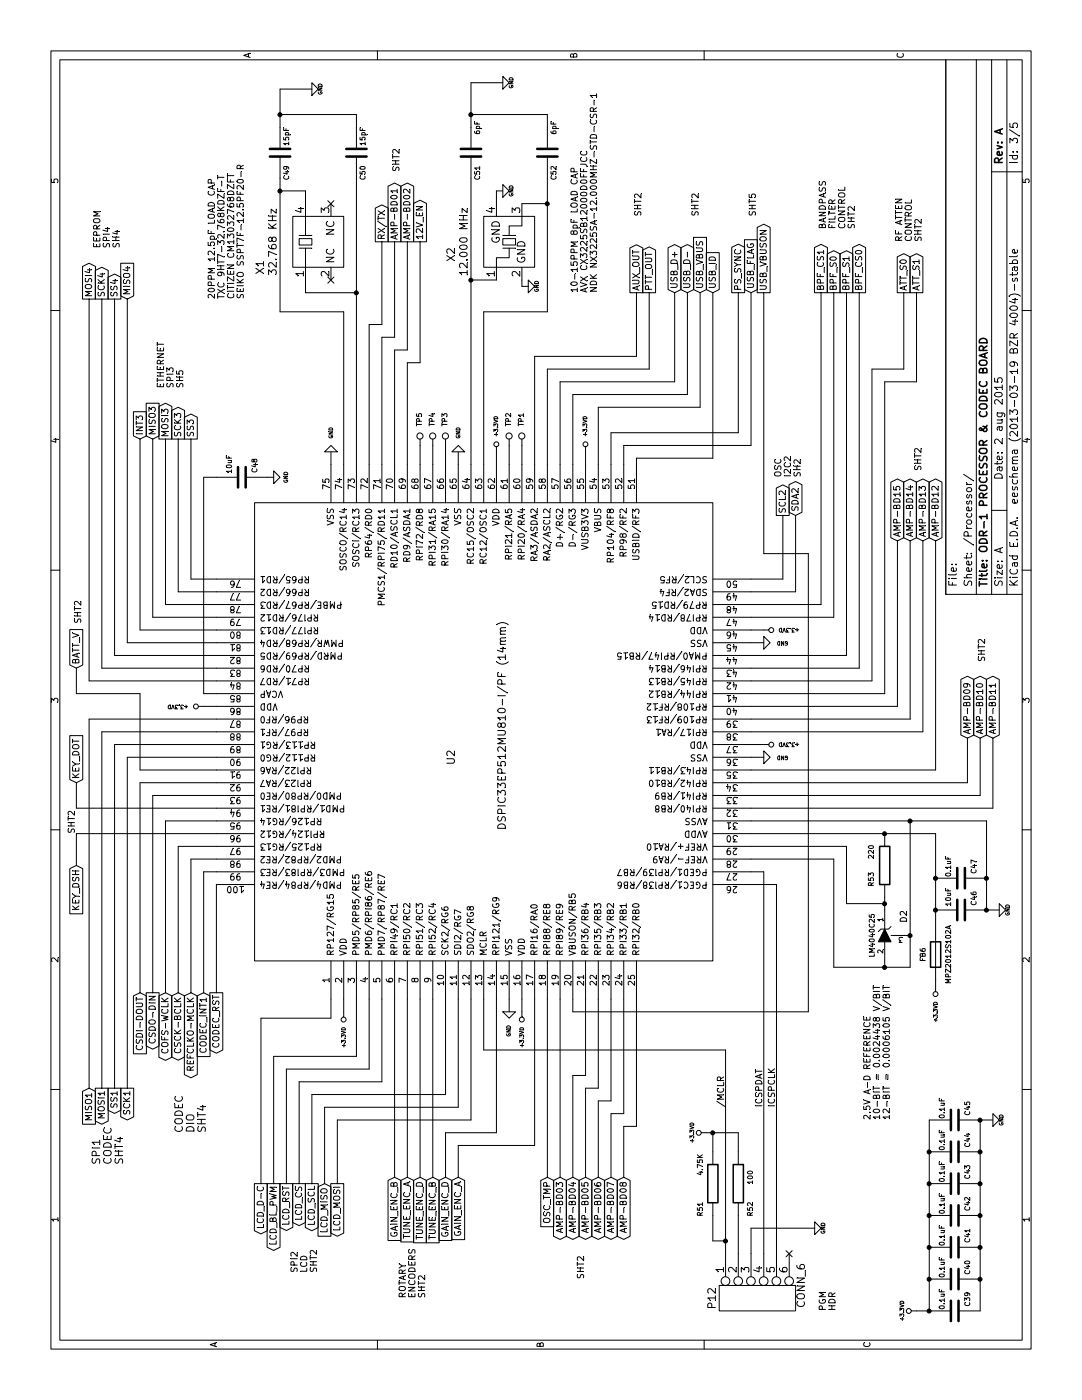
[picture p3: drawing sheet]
EESchema Schematic File Version 2  date 8/2/2015 7:12:12 AM
LIBS:power
LIBS:device
LIBS:transistors
LIBS:conn
LIBS:linear
LIBS:regul
LIBS:74xx
LIBS:cmos4000
LIBS:adc-dac
LIBS:memory
LIBS:xilinx
LIBS:microcontrollers
LIBS:dsp
LIBS:microchip
LIBS:analog_switches
LIBS:motorola
LIBS:texas
LIBS:intel
LIBS:audio
LIBS:interface
LIBS:digital-audio
LIBS:philips
LIBS:display
LIBS:cypress
LIBS:siliconi
LIBS:opto
LIBS:atmel
LIBS:contrib
LIBS:valves
LIBS:Processor Board-cache
EELAYER 27 0
EELAYER END
$Descr A 11000 8500
encoding utf-8
Sheet 3 5
Title "ODR-1 PROCESSOR & CODEC BOARD"
Date "2 aug 2015"
Rev "A"
Comp ""
Comment1 ""
Comment2 ""
Comment3 ""
Comment4 ""
$EndDescr
$Comp
L C C51
U 1 1
P 9800 3700
F 0 "C51" V 9750 3800 40  0000 L CNN
F 1 "6pF" V 9750 3450 40  0000 L CNN
F 2 "~" H 9838 3550 30  0000 C CNN
F 3 "~" H 9800 3700 60  0000 C CNN
	1    9800 3700
	0    -1   -1   0   
$EndComp
$Comp
L C C52
U 1 1
P 9800 4300
F 0 "C52" V 9750 4400 40  0000 L CNN
F 1 "6pF" V 9750 4050 40  0000 L CNN
F 2 "~" H 9838 4150 30  0000 C CNN
F 3 "~" H 9800 4300 60  0000 C CNN
	1    9800 4300
	0    -1   -1   0   
$EndComp
$Comp
L GND #PWR023
U 1 1
P 10350 3950
F 0 "#PWR023" H 10350 3950 30  0001 C CNN
F 1 "GND" H 10350 3880 30  0000 C CNN
F 2 "" H 10350 3950 60  0000 C CNN
F 3 "" H 10350 3950 60  0000 C CNN
	1    10350 3950
	1    0    0    -1  
$EndComp
$Comp
L +3.3VD #PWR024
U 1 1
P 700 7200
F 0 "#PWR024" H 700 7160 30  0001 C CNN
F 1 "+3.3VD" H 700 7310 30  0000 C CNN
F 2 "" H 700 7200 60  0000 C CNN
F 3 "" H 700 7200 60  0000 C CNN
	1    700  7200
	1    0    0    -1  
$EndComp
$Comp
L C C46
U 1 1
P 3850 7550
F 0 "C46" H 3700 7650 40  0000 L CNN
F 1 "10uF" H 3675 7450 40  0000 L CNN
F 2 "~" H 3888 7400 30  0000 C CNN
F 3 "~" H 3850 7550 60  0000 C CNN
	1    3850 7550
	-1   0    0    1   
$EndComp
$Comp
L C C47
U 1 1
P 4100 7550
F 0 "C47" H 3950 7650 40  0000 L CNN
F 1 "0.1uF" H 3925 7450 40  0000 L CNN
F 2 "~" H 4138 7400 30  0000 C CNN
F 3 "~" H 4100 7550 60  0000 C CNN
	1    4100 7550
	-1   0    0    1   
$EndComp
$Comp
L GND #PWR025
U 1 1
P 3850 7850
F 0 "#PWR025" H 3850 7850 30  0001 C CNN
F 1 "GND" H 3850 7780 30  0000 C CNN
F 2 "" H 3850 7850 60  0000 C CNN
F 3 "" H 3850 7850 60  0000 C CNN
	1    3850 7850
	1    0    0    -1  
$EndComp
$Comp
L C C45
U 1 1
P 2200 7500
F 0 "C45" H 2050 7600 40  0000 L CNN
F 1 "0.1uF" H 2025 7400 40  0000 L CNN
F 2 "~" H 2238 7350 30  0000 C CNN
F 3 "~" H 2200 7500 60  0000 C CNN
	1    2200 7500
	-1   0    0    1   
$EndComp
$Comp
L C C43
U 1 1
P 1700 7500
F 0 "C43" H 1550 7600 40  0000 L CNN
F 1 "0.1uF" H 1525 7400 40  0000 L CNN
F 2 "~" H 1738 7350 30  0000 C CNN
F 3 "~" H 1700 7500 60  0000 C CNN
	1    1700 7500
	-1   0    0    1   
$EndComp
$Comp
L C C42
U 1 1
P 1450 7500
F 0 "C42" H 1300 7600 40  0000 L CNN
F 1 "0.1uF" H 1275 7400 40  0000 L CNN
F 2 "~" H 1488 7350 30  0000 C CNN
F 3 "~" H 1450 7500 60  0000 C CNN
	1    1450 7500
	-1   0    0    1   
$EndComp
$Comp
L C C41
U 1 1
P 1200 7500
F 0 "C41" H 1050 7600 40  0000 L CNN
F 1 "0.1uF" H 1025 7400 40  0000 L CNN
F 2 "~" H 1238 7350 30  0000 C CNN
F 3 "~" H 1200 7500 60  0000 C CNN
	1    1200 7500
	-1   0    0    1   
$EndComp
$Comp
L C C40
U 1 1
P 950 7500
F 0 "C40" H 800 7600 40  0000 L CNN
F 1 "0.1uF" H 775 7400 40  0000 L CNN
F 2 "~" H 988 7350 30  0000 C CNN
F 3 "~" H 950 7500 60  0000 C CNN
	1    950  7500
	-1   0    0    1   
$EndComp
$Comp
L GND #PWR026
U 1 1
P 2200 7800
F 0 "#PWR026" H 2200 7800 30  0001 C CNN
F 1 "GND" H 2200 7730 30  0000 C CNN
F 2 "" H 2200 7800 60  0000 C CNN
F 3 "" H 2200 7800 60  0000 C CNN
	1    2200 7800
	1    0    0    -1  
$EndComp
$Comp
L C C48
U 1 1
P 7250 1900
F 0 "C48" H 7100 2000 40  0000 L CNN
F 1 "10uF" H 7075 1800 40  0000 L CNN
F 2 "~" H 7288 1750 30  0000 C CNN
F 3 "~" H 7250 1900 60  0000 C CNN
	1    7250 1900
	-1   0    0    1   
$EndComp
$Comp
L C C44
U 1 1
P 1950 7500
F 0 "C44" H 1800 7600 40  0000 L CNN
F 1 "0.1uF" H 1775 7400 40  0000 L CNN
F 2 "~" H 1988 7350 30  0000 C CNN
F 3 "~" H 1950 7500 60  0000 C CNN
	1    1950 7500
	-1   0    0    1   
$EndComp
Text Notes 9300 5500 0    50   ~ 0
SHT2
Text GLabel 8700 5300 2    50   BiDi ~ 0
USB_D+
Text GLabel 8700 5400 2    50   BiDi ~ 0
USB_D-
Text GLabel 8700 5500 2    50   Input ~ 0
USB_VBUS
Text GLabel 8700 5600 2    50   Input ~ 0
USB_ID
Text GLabel 8700 6000 2    50   Output ~ 0
USB_VBUSON
Text Notes 2100 1450 0    60   ~ 0
CODEC\nDIO\nSHT4
Text GLabel 3200 1300 0    50   BiDi ~ 0
COFS-WCLK
Text GLabel 3200 1200 0    50   Output ~ 0
CSDO-DIN
Text GLabel 3200 1100 0    50   Input ~ 0
CSDI-DOUT
Text GLabel 3200 1400 0    50   BiDi ~ 0
CSCK-BCLK
Text Notes 9050 800  0    50   ~ 0
EEPROM\nSPI4\nSH4
Text GLabel 2450 1000 0    50   Output ~ 0
SCK1
Text GLabel 2450 700  0    50   Input ~ 0
MISO1
Text GLabel 2450 800  0    50   Output ~ 0
MOSI1
Text Notes 7250 6150 0    50   ~ 0
OSC\nI2C2\nSH2
Text GLabel 6950 6250 2    50   BiDi ~ 0
SDA2
Text GLabel 6950 6150 2    50   Output ~ 0
SCL2
$Comp
L C C50
U 1 1
P 9800 2800
F 0 "C50" V 9750 2900 40  0000 L CNN
F 1 "15pF" V 9750 2600 40  0000 L CNN
F 2 "~" H 9838 2650 30  0000 C CNN
F 3 "~" H 9800 2800 60  0000 C CNN
	1    9800 2800
	0    -1   -1   0   
$EndComp
$Comp
L C C49
U 1 1
P 9800 2200
F 0 "C49" V 9750 2300 40  0000 L CNN
F 1 "15pF" V 9750 2000 40  0000 L CNN
F 2 "~" H 9838 2050 30  0000 C CNN
F 3 "~" H 9800 2200 60  0000 C CNN
	1    9800 2200
	0    -1   -1   0   
$EndComp
$Comp
L GND #PWR027
U 1 1
P 10300 2450
F 0 "#PWR027" H 10300 2450 30  0001 C CNN
F 1 "GND" H 10300 2380 30  0000 C CNN
F 2 "" H 10300 2450 60  0000 C CNN
F 3 "" H 10300 2450 60  0000 C CNN
	1    10300 2450
	1    0    0    -1  
$EndComp
Text GLabel 8650 800  2    50   Output ~ 0
SCK4
Text GLabel 8650 1000 2    50   Input ~ 0
MISO4
Text GLabel 8650 700  2    50   Output ~ 0
MOSI4
Text GLabel 8650 900  2    50   Output ~ 0
SS4
Text Notes 1850 800  0    60   ~ 0
SPI1\nCODEC\nSHT4
Text GLabel 2450 900  0    50   Output ~ 0
SS1
Text GLabel 7550 1400 2    50   Output ~ 0
SCK3
Text GLabel 7550 1200 2    50   Input ~ 0
MISO3
Text GLabel 7550 1300 2    50   Output ~ 0
MOSI3
Text GLabel 7550 1500 2    50   Output ~ 0
SS3
Text Notes 7950 1300 0    50   ~ 0
ETHERNET\nSPI3\nSH5
Text Notes 700  6500 0    50   ~ 0
PGM\nHDR
$Comp
L GND #PWR028
U 1 1
P 1350 6400
F 0 "#PWR028" H 1350 6400 30  0001 C CNN
F 1 "GND" H 1350 6330 30  0000 C CNN
F 2 "" H 1350 6400 60  0000 C CNN
F 3 "" H 1350 6400 60  0000 C CNN
	1    1350 6400
	1    0    0    -1  
$EndComp
$Comp
L R R52
U 1 1
P 1700 5800
F 0 "R52" V 1800 5600 40  0000 C CNN
F 1 "100" V 1800 5850 40  0000 C CNN
F 2 "~" V 1630 5800 30  0000 C CNN
F 3 "~" H 1700 5800 30  0000 C CNN
	1    1700 5800
	0    1    1    0   
$EndComp
$Comp
L +3.3VD #PWR029
U 1 1
P 2100 5550
F 0 "#PWR029" H 2100 5510 30  0001 C CNN
F 1 "+3.3VD" H 2100 5660 30  0000 C CNN
F 2 "" H 2100 5550 60  0000 C CNN
F 3 "" H 2100 5550 60  0000 C CNN
	1    2100 5550
	1    0    0    -1  
$EndComp
$Comp
L R R51
U 1 1
P 1700 5600
F 0 "R51" V 1800 5800 40  0000 C CNN
F 1 "4.75K" V 1800 5450 40  0000 C CNN
F 2 "~" V 1630 5600 30  0000 C CNN
F 3 "~" H 1700 5600 30  0000 C CNN
	1    1700 5600
	0    -1   -1   0   
$EndComp
$Comp
L BEAD FB6
U 1 1
P 3500 7350
F 0 "FB6" V 3600 7350 40  0000 C CNN
F 1 "MPZ2012S102A" V 3400 7350 40  0000 C CNN
F 2 "~" V 3430 7400 30  0000 C CNN
F 3 "~" H 3500 7400 30  0000 C CNN
	1    3500 7350
	0    -1   -1   0   
$EndComp
Text GLabel 7550 1100 2    50   Input ~ 0
INT3
Text GLabel 3200 1500 0    50   BiDi ~ 0
REFCLKO-MCLK
Text GLabel 3200 1700 0    50   Output ~ 0
CODEC_RST
$Comp
L CONN_6 P12
U 1 1
P 800 5950
F 0 "P12" H 800 6300 60  0000 C CNN
F 1 "CONN_6" H 700 5600 60  0000 C CNN
F 2 "~" H 800 5950 60  0000 C CNN
F 3 "~" H 800 5950 60  0000 C CNN
	1    800  5950
	-1   0    0    -1  
$EndComp
$Comp
L DSPIC33EP512MU810-1 U2
U 1 1
P 5250 3800
F 0 "U2" H 5050 4050 60  0000 C CNN
F 1 "DSPIC33EP512MU810-I/PF (14mm)" H 5300 3650 60  0000 C CNN
F 2 "~" H 6200 4800 60  0000 C CNN
F 3 "~" H 6200 4800 60  0000 C CNN
	1    5250 3800
	1    0    0    -1  
$EndComp
NoConn ~ 1150 6200
Text Label 2300 5700 0    50   ~ 0
/MCLR
Text Label 2300 6000 0    50   ~ 0
ICSPDAT
Text Label 2300 6100 0    50   ~ 0
ICSPCLK
$Comp
L +3.3VD #PWR030
U 1 1
P 3050 4100
F 0 "#PWR030" H 3050 4060 30  0001 C CNN
F 1 "+3.3VD" V 3050 4300 30  0000 C CNN
F 2 "" H 3050 4100 60  0000 C CNN
F 3 "" H 3050 4100 60  0000 C CNN
	1    3050 4100
	0    -1   -1   0   
$EndComp
$Comp
L GND #PWR031
U 1 1
P 3050 4000
F 0 "#PWR031" H 3050 4000 30  0001 C CNN
F 1 "GND" V 3050 3850 30  0000 C CNN
F 2 "" H 3050 4000 60  0000 C CNN
F 3 "" H 3050 4000 60  0000 C CNN
	1    3050 4000
	0    1    1    0   
$EndComp
$Comp
L +3.3VD #PWR032
U 1 1
P 3050 2700
F 0 "#PWR032" H 3050 2660 30  0001 C CNN
F 1 "+3.3VD" V 3050 2900 30  0000 C CNN
F 2 "" H 3050 2700 60  0000 C CNN
F 3 "" H 3050 2700 60  0000 C CNN
	1    3050 2700
	0    -1   -1   0   
$EndComp
$Comp
L C C39
U 1 1
P 700 7500
F 0 "C39" H 550 7600 40  0000 L CNN
F 1 "0.1uF" H 525 7400 40  0000 L CNN
F 2 "~" H 738 7350 30  0000 C CNN
F 3 "~" H 700 7500 60  0000 C CNN
	1    700  7500
	-1   0    0    1   
$EndComp
$Comp
L +3.3VD #PWR033
U 1 1
P 7450 3900
F 0 "#PWR033" H 7450 3860 30  0001 C CNN
F 1 "+3.3VD" V 7450 4100 30  0000 C CNN
F 2 "" H 7450 3900 60  0000 C CNN
F 3 "" H 7450 3900 60  0000 C CNN
	1    7450 3900
	0    1    1    0   
$EndComp
$Comp
L GND #PWR034
U 1 1
P 7450 3600
F 0 "#PWR034" H 7450 3600 30  0001 C CNN
F 1 "GND" V 7450 3450 30  0000 C CNN
F 2 "" H 7450 3600 60  0000 C CNN
F 3 "" H 7450 3600 60  0000 C CNN
	1    7450 3600
	0    -1   -1   0   
$EndComp
$Comp
L GND #PWR035
U 1 1
P 7450 2600
F 0 "#PWR035" H 7450 2600 30  0001 C CNN
F 1 "GND" V 7450 2450 30  0000 C CNN
F 2 "" H 7450 2600 60  0000 C CNN
F 3 "" H 7450 2600 60  0000 C CNN
	1    7450 2600
	0    -1   -1   0   
$EndComp
$Comp
L GND #PWR036
U 1 1
P 5050 6000
F 0 "#PWR036" H 5050 6000 30  0001 C CNN
F 1 "GND" V 5050 5850 30  0000 C CNN
F 2 "" H 5050 6000 60  0000 C CNN
F 3 "" H 5050 6000 60  0000 C CNN
	1    5050 6000
	1    0    0    -1  
$EndComp
$Comp
L GND #PWR037
U 1 1
P 5950 6000
F 0 "#PWR037" H 5950 6000 30  0001 C CNN
F 1 "GND" V 5950 5850 30  0000 C CNN
F 2 "" H 5950 6000 60  0000 C CNN
F 3 "" H 5950 6000 60  0000 C CNN
	1    5950 6000
	1    0    0    -1  
$EndComp
$Comp
L +3.3VD #PWR038
U 1 1
P 5150 6000
F 0 "#PWR038" H 5150 5960 30  0001 C CNN
F 1 "+3.3VD" V 5150 6200 30  0000 C CNN
F 2 "" H 5150 6000 60  0000 C CNN
F 3 "" H 5150 6000 60  0000 C CNN
	1    5150 6000
	-1   0    0    1   
$EndComp
$Comp
L +3.3VD #PWR039
U 1 1
P 6050 6000
F 0 "#PWR039" H 6050 5960 30  0001 C CNN
F 1 "+3.3VD" V 6050 6200 30  0000 C CNN
F 2 "" H 6050 6000 60  0000 C CNN
F 3 "" H 6050 6000 60  0000 C CNN
	1    6050 6000
	-1   0    0    1   
$EndComp
$Comp
L +3.3VD #PWR040
U 1 1
P 5450 1600
F 0 "#PWR040" H 5450 1560 30  0001 C CNN
F 1 "+3.3VD" V 5450 1800 30  0000 C CNN
F 2 "" H 5450 1600 60  0000 C CNN
F 3 "" H 5450 1600 60  0000 C CNN
	1    5450 1600
	1    0    0    -1  
$EndComp
$Comp
L GND #PWR041
U 1 1
P 7250 2150
F 0 "#PWR041" H 7250 2150 30  0001 C CNN
F 1 "GND" H 7250 2050 30  0000 C CNN
F 2 "" H 7250 2150 60  0000 C CNN
F 3 "" H 7250 2150 60  0000 C CNN
	1    7250 2150
	1    0    0    -1  
$EndComp
$Comp
L +3.3VD #PWR042
U 1 1
P 7450 4600
F 0 "#PWR042" H 7450 4560 30  0001 C CNN
F 1 "+3.3VD" V 7450 4800 30  0000 C CNN
F 2 "" H 7450 4600 60  0000 C CNN
F 3 "" H 7450 4600 60  0000 C CNN
	1    7450 4600
	0    1    1    0   
$EndComp
$Comp
L +3.3VD #PWR043
U 1 1
P 3250 7350
F 0 "#PWR043" H 3250 7310 30  0001 C CNN
F 1 "+3.3VD" V 3250 7550 30  0000 C CNN
F 2 "" H 3250 7350 60  0000 C CNN
F 3 "" H 3250 7350 60  0000 C CNN
	1    3250 7350
	0    -1   -1   0   
$EndComp
Text GLabel 3200 1600 0    50   Input ~ 0
CODEC_INT1
Text GLabel 9100 3300 2    50   Output ~ 0
12V_EN
Text GLabel 8700 7200 2    50   Output ~ 0
ATT_S1
Text GLabel 8700 7100 2    50   Output ~ 0
ATT_S0
Text GLabel 8700 6750 2    50   Output ~ 0
BPF_CS0
Text GLabel 8700 6650 2    50   Output ~ 0
BPF_S1
Text GLabel 8700 6550 2    50   Output ~ 0
BPF_S0
Text GLabel 8700 6450 2    50   Output ~ 0
BPF_CS1
Text GLabel 8700 5100 2    50   Output ~ 0
PTT_OUT
Text GLabel 8700 5000 2    50   Output ~ 0
AUX_OUT
Text Notes 9300 5050 0    50   ~ 0
SHT2
Text GLabel 5200 7800 2    50   BiDi ~ 0
AMP-BD11
Text GLabel 6750 7350 2    50   BiDi ~ 0
AMP-BD12
Text GLabel 6750 7250 2    50   BiDi ~ 0
AMP-BD13
Text GLabel 6750 7150 2    50   BiDi ~ 0
AMP-BD14
Text GLabel 6750 7050 2    50   BiDi ~ 0
AMP-BD15
Text GLabel 1750 4400 0    50   BiDi ~ 0
AMP-BD03
Text GLabel 1750 4500 0    50   BiDi ~ 0
AMP-BD04
Text GLabel 1750 4600 0    50   BiDi ~ 0
AMP-BD05
Text GLabel 1750 4700 0    50   BiDi ~ 0
AMP-BD06
Text GLabel 1750 4300 0    50   Input ~ 0
OSC_TMP
Text GLabel 1750 4800 0    50   BiDi ~ 0
AMP-BD07
Text GLabel 1750 4900 0    50   BiDi ~ 0
AMP-BD08
Text GLabel 5200 7600 2    50   BiDi ~ 0
AMP-BD09
Text GLabel 5200 7700 2    50   BiDi ~ 0
AMP-BD10
Text Notes 5800 7750 0    50   ~ 0
SHT2
Text Notes 7300 7250 0    50   ~ 0
SHT2
Text Notes 9200 6500 0    50   ~ 0
BANDPASS\nFILTER\nCONTROL\nSHT2
Text GLabel 9100 3100 2    50   Output ~ 0
AMP-BD01
Text GLabel 9100 3200 2    50   Output ~ 0
AMP-BD02
Text GLabel 9100 3000 2    50   Output ~ 0
RX/TX
Text Notes 9650 3150 0    50   ~ 0
SHT2
Text GLabel 1750 3500 0    50   Input ~ 0
GAIN_ENC_D
Text GLabel 1750 3300 0    50   Input ~ 0
TUNE_ENC_D
Text GLabel 1750 3400 0    50   Input ~ 0
TUNE_ENC_B
Text GLabel 1700 2550 0    50   Input ~ 0
LCD_MISO
Text GLabel 1700 2350 0    50   Output ~ 0
LCD_CS
Text GLabel 1700 2450 0    50   Output ~ 0
LCD_SCL
Text GLabel 1700 2150 0    50   Output ~ 0
LCD_BL_PWM
Text Notes 1000 2350 0    50   ~ 0
SPI2\nLCD\nSHT2
Text Notes 800  3200 0    50   ~ 0
ROTARY\nENCODERS\nSHT2
Text GLabel 1700 2250 0    50   Output ~ 0
LCD_RST
Text GLabel 1700 2050 0    50   Output ~ 0
LCD_D-C
Text GLabel 1700 2650 0    50   Output ~ 0
LCD_MOSI
Text GLabel 1750 3600 0    50   Input ~ 0
GAIN_ENC_A
Text GLabel 1750 3100 0    50   Input ~ 0
GAIN_ENC_B
Text GLabel 1750 3200 0    50   Input ~ 0
TUNE_ENC_A
Text GLabel 8700 5900 2    50   Input ~ 0
USB_FLAG
Text Notes 9300 5950 0    50   ~ 0
SHT5
Wire Wire Line
	7350 3700 9600 3700
Wire Wire Line
	8550 4300 9600 4300
Wire Wire Line
	10000 3700 10350 3700
Wire Wire Line
	10350 3700 10350 3950
Wire Wire Line
	10000 4300 10100 4300
Wire Wire Line
	10100 4300 10100 3700
Connection ~ 10100 3700
Wire Wire Line
	10000 2200 10300 2200
Wire Wire Line
	10100 2200 10100 2800
Wire Wire Line
	10100 2800 10000 2800
Wire Wire Line
	10300 2200 10300 2450
Connection ~ 10100 2200
Wire Wire Line
	7350 3800 8550 3800
Wire Wire Line
	8550 3800 8550 4300
Wire Wire Line
	8550 2200 9600 2200
Wire Wire Line
	7350 2800 9600 2800
Wire Wire Line
	8550 2200 8550 2700
Wire Wire Line
	8550 2700 7350 2700
Wire Wire Line
	2400 3500 3150 3500
Wire Wire Line
	2300 3600 3150 3600
Wire Wire Line
	2200 3700 3150 3700
Connection ~ 1250 5700
Wire Wire Line
	1450 5800 1150 5800
Wire Wire Line
	1350 6400 1350 5900
Wire Wire Line
	1350 5900 1150 5900
Wire Wire Line
	1150 6100 4050 6100
Wire Wire Line
	4050 6100 4050 5900
Wire Wire Line
	4150 5900 4150 6000
Wire Wire Line
	4150 6000 1150 6000
Wire Wire Line
	1950 5600 2100 5600
Connection ~ 2100 5600
Wire Wire Line
	1450 5600 1250 5600
Wire Wire Line
	1250 5600 1250 5700
Wire Wire Line
	3150 3800 2750 3800
Wire Wire Line
	2750 3800 2750 5700
Wire Wire Line
	2750 5700 1150 5700
Wire Wire Line
	2100 5550 2100 5800
Wire Wire Line
	2100 5800 1950 5800
Wire Wire Line
	3150 4000 3050 4000
Wire Wire Line
	3150 4100 3050 4100
Wire Wire Line
	3150 2700 3050 2700
Wire Wire Line
	7450 3600 7350 3600
Wire Wire Line
	7450 3900 7350 3900
Wire Wire Line
	7450 2600 7350 2600
Wire Wire Line
	4550 7750 4550 5900
Wire Wire Line
	5050 6000 5050 5900
Wire Wire Line
	5950 6000 5950 5900
Wire Wire Line
	5150 6000 5150 5900
Wire Wire Line
	6050 6000 6050 5900
Wire Wire Line
	5450 1600 5450 1700
Wire Wire Line
	7450 4600 7350 4600
Wire Wire Line
	3150 4500 3050 4500
Wire Wire Line
	3050 4500 3050 6350
Wire Wire Line
	3050 6350 6650 6350
Wire Wire Line
	7350 4400 8000 4400
Wire Wire Line
	8000 4400 8000 5300
Wire Wire Line
	8000 5300 8700 5300
Wire Wire Line
	7350 4500 7900 4500
Wire Wire Line
	7900 4500 7900 5400
Wire Wire Line
	7900 5400 8700 5400
Wire Wire Line
	7350 4700 7800 4700
Wire Wire Line
	7800 4700 7800 5500
Wire Wire Line
	7800 5500 8700 5500
Wire Wire Line
	7350 5000 7400 5000
Wire Wire Line
	7400 5000 7400 5600
Wire Wire Line
	7400 5600 8700 5600
Wire Wire Line
	6450 5900 6450 6150
Wire Wire Line
	6450 6150 6950 6150
Wire Wire Line
	6350 5900 6350 6250
Wire Wire Line
	6350 6250 6950 6250
Wire Wire Line
	4450 7350 4450 5900
Wire Wire Line
	3700 7350 4450 7350
Connection ~ 4100 7350
Connection ~ 3850 7350
Wire Wire Line
	3850 7750 4550 7750
Connection ~ 4100 7750
Wire Wire Line
	3850 7750 3850 7850
Wire Wire Line
	3250 7350 3300 7350
Wire Wire Line
	700  7300 2200 7300
Connection ~ 1950 7300
Connection ~ 1700 7300
Connection ~ 1450 7300
Connection ~ 1200 7300
Connection ~ 950  7300
Wire Wire Line
	700  7300 700  7200
Wire Wire Line
	700  7700 2200 7700
Connection ~ 950  7700
Connection ~ 1200 7700
Connection ~ 1450 7700
Connection ~ 1700 7700
Connection ~ 1950 7700
Wire Wire Line
	2200 7700 2200 7800
Connection ~ 2200 7700
Connection ~ 700  7300
Connection ~ 3850 7750
Wire Wire Line
	5550 1700 5550 1600
Wire Wire Line
	5550 1600 7250 1600
Wire Wire Line
	7250 1600 7250 1700
Wire Wire Line
	7250 2100 7250 2150
Wire Wire Line
	3200 1700 4050 1700
Wire Wire Line
	4150 1700 4150 1600
Wire Wire Line
	4150 1600 3200 1600
Wire Wire Line
	4250 1700 4250 1500
Wire Wire Line
	4250 1500 3200 1500
Wire Wire Line
	4350 1700 4350 1400
Wire Wire Line
	4350 1400 3200 1400
Wire Wire Line
	4550 1700 4550 1300
Wire Wire Line
	4550 1300 3200 1300
Wire Wire Line
	4750 1700 4750 1200
Wire Wire Line
	4750 1200 3200 1200
Wire Wire Line
	4850 1700 4850 1100
Wire Wire Line
	4850 1100 3200 1100
Wire Wire Line
	5050 1700 5050 1000
Wire Wire Line
	5050 1000 2450 1000
Wire Wire Line
	5150 1700 5150 900 
Wire Wire Line
	5150 900  2450 900 
Wire Wire Line
	5250 1700 5250 800 
Wire Wire Line
	5250 800  2450 800 
Wire Wire Line
	5350 700  5350 1700
Wire Wire Line
	5350 700  2450 700 
Wire Wire Line
	3000 2600 3150 2600
Wire Wire Line
	2700 2800 3150 2800
Wire Wire Line
	3000 2600 3000 2050
Wire Wire Line
	3000 2050 1700 2050
Wire Wire Line
	1700 2150 2700 2150
Wire Wire Line
	2700 2150 2700 2800
Wire Wire Line
	2600 2900 2600 2250
Wire Wire Line
	2600 2250 1700 2250
Wire Wire Line
	3150 2900 2600 2900
Wire Wire Line
	1700 2350 2500 2350
Wire Wire Line
	2500 2350 2500 3000
Wire Wire Line
	2500 3000 3150 3000
Wire Wire Line
	2100 3900 3150 3900
Wire Wire Line
	2000 4200 3150 4200
Wire Wire Line
	4450 600  4450 1700
Wire Wire Line
	4650 600  4650 1700
$Comp
L LM4040 D2
U 1 1
P 3650 6950
F 0 "D2" H 3500 7100 50  0000 C CNN
F 1 "LM4040C25" H 3650 6850 40  0000 C CNN
F 2 "~" H 3650 6950 60  0000 C CNN
F 3 "~" H 3650 6950 60  0000 C CNN
	1    3650 6950
	-1   0    0    1   
$EndComp
$Comp
L R R53
U 1 1
P 4200 6950
F 0 "R53" V 4100 6900 40  0000 R CNN
F 1 "220" V 4100 7000 40  0000 L CNN
F 2 "~" V 4130 6950 30  0000 C CNN
F 3 "~" H 4200 6950 30  0000 C CNN
	1    4200 6950
	0    1    1    0   
$EndComp
Wire Wire Line
	3850 6950 3950 6950
Wire Wire Line
	3900 6950 3900 6650
Wire Wire Line
	3900 6650 4350 6650
Wire Wire Line
	4350 6650 4350 5900
Connection ~ 3900 6950
Wire Wire Line
	3400 7150 4550 7150
Text Notes 2200 6850 0    50   ~ 0
2.5V A-D REFERENCE\n10-BIT = 0.0024438 V/BIT\n12-BIT = 0.0006105 V/BIT
Connection ~ 4450 6950
Connection ~ 4550 7150
Connection ~ 3650 7150
Wire Wire Line
	4250 5900 4250 6550
Wire Wire Line
	4250 6550 3400 6550
Wire Wire Line
	3400 6550 3400 7150
Wire Wire Line
	3400 6950 3450 6950
Connection ~ 3400 6950
Text Notes 950  4600 0    50   ~ 0
SHT2
Wire Wire Line
	4650 5900 4650 7800
Wire Wire Line
	4650 7800 5200 7800
Wire Wire Line
	4750 5900 4750 7700
Wire Wire Line
	4750 7700 5200 7700
Wire Wire Line
	4850 5900 4850 7600
Wire Wire Line
	4850 7600 5200 7600
Wire Wire Line
	1750 4300 3150 4300
Wire Wire Line
	1750 4400 3150 4400
Wire Wire Line
	3150 4600 2550 4600
Wire Wire Line
	2450 4700 3150 4700
Wire Wire Line
	2350 4800 3150 4800
Wire Wire Line
	2250 4900 3150 4900
Wire Wire Line
	4950 5900 4950 7350
Wire Wire Line
	4950 7350 6750 7350
Wire Wire Line
	5250 5900 5250 7250
Wire Wire Line
	5250 7250 6750 7250
Wire Wire Line
	5350 5900 5350 7150
Wire Wire Line
	5350 7150 6750 7150
Wire Wire Line
	5450 5900 5450 7050
Wire Wire Line
	5450 7050 6750 7050
Wire Wire Line
	6250 5900 6250 6450
Wire Wire Line
	6250 6450 8700 6450
Wire Wire Line
	6150 5900 6150 6550
Wire Wire Line
	6150 6550 8700 6550
Wire Wire Line
	5850 5900 5850 6650
Wire Wire Line
	5750 5900 5750 6750
Wire Wire Line
	5750 6750 8700 6750
Wire Wire Line
	5650 5900 5650 6850
Wire Wire Line
	5650 6850 8100 6850
Wire Wire Line
	5550 5900 5550 6950
Wire Wire Line
	5550 6950 8000 6950
Wire Wire Line
	8000 6950 8000 7200
Wire Wire Line
	8000 7200 8700 7200
Wire Wire Line
	8100 6850 8100 7100
Wire Wire Line
	8100 7100 8700 7100
Wire Wire Line
	6650 6350 6650 6000
Wire Wire Line
	6650 6000 8700 6000
Text Notes 9100 7100 0    50   ~ 0
RF ATTEN\nCONTROL\nSHT2
Wire Wire Line
	2400 3500 2400 2450
Wire Wire Line
	2400 2450 1700 2450
Wire Wire Line
	2300 3600 2300 2550
Wire Wire Line
	2300 2550 1700 2550
Wire Wire Line
	2200 3700 2200 2650
Wire Wire Line
	2200 2650 1700 2650
Wire Wire Line
	3150 3100 1750 3100
Wire Wire Line
	1750 3200 3150 3200
Wire Wire Line
	3150 3300 1750 3300
Wire Wire Line
	1750 3400 3150 3400
Wire Wire Line
	2100 3900 2100 3500
Wire Wire Line
	2100 3500 1750 3500
Wire Wire Line
	2000 4200 2000 3600
Wire Wire Line
	2000 3600 1750 3600
Wire Wire Line
	2550 4600 2550 4500
Wire Wire Line
	2550 4500 1750 4500
Wire Wire Line
	2450 4700 2450 4600
Wire Wire Line
	2450 4600 1750 4600
Wire Wire Line
	2350 4800 2350 4700
Wire Wire Line
	2350 4700 1750 4700
Wire Wire Line
	2250 4900 2250 4800
Wire Wire Line
	2250 4800 1750 4800
Wire Wire Line
	1750 4900 2150 4900
Wire Wire Line
	2150 4900 2150 5000
Wire Wire Line
	2150 5000 3150 5000
Wire Wire Line
	8700 5900 7500 5900
Wire Wire Line
	7500 5900 7500 4900
Wire Wire Line
	7500 4900 7350 4900
Wire Wire Line
	7350 4300 8100 4300
Wire Wire Line
	8100 4300 8100 5100
Wire Wire Line
	8100 5100 8700 5100
Wire Wire Line
	8700 5000 8200 5000
Wire Wire Line
	8200 5000 8200 4200
Wire Wire Line
	8200 4200 7350 4200
$Comp
L TP_1 TP1
U 1 1
P 7500 4100
F 0 "TP1" V 7500 4250 40  0000 L CNN
F 1 "TP_1" H 7570 4125 30  0001 C CNN
F 2 "~" H 7500 4100 60  0000 C CNN
F 3 "~" H 7500 4100 60  0000 C CNN
	1    7500 4100
	0    1    1    0   
$EndComp
Wire Wire Line
	7350 4800 7600 4800
Wire Wire Line
	5650 1700 5650 700 
Wire Wire Line
	5650 700  8650 700 
Wire Wire Line
	5750 1700 5750 800 
Wire Wire Line
	5750 800  8650 800 
Wire Wire Line
	6450 1700 6450 1500
Wire Wire Line
	6450 1500 7550 1500
Wire Wire Line
	6350 1700 6350 1400
Wire Wire Line
	6350 1400 7550 1400
Wire Wire Line
	6250 1700 6250 1300
Wire Wire Line
	6250 1300 7550 1300
Wire Wire Line
	6150 1200 6150 1700
Wire Wire Line
	6150 1200 7550 1200
Wire Wire Line
	6050 1700 6050 1100
Wire Wire Line
	6050 1100 7550 1100
Wire Wire Line
	5850 1700 5850 900 
Wire Wire Line
	5850 900  8650 900 
Wire Wire Line
	5950 1700 5950 1000
Wire Wire Line
	5950 1000 8650 1000
Text GLabel 8700 5800 2    50   Output ~ 0
PS_SYNC
Wire Wire Line
	7600 4800 7600 5800
Wire Wire Line
	7600 5800 8700 5800
$Comp
L TP_1 TP2
U 1 1
P 7500 4000
F 0 "TP2" V 7500 4150 40  0000 L CNN
F 1 "TP_1" H 7570 4025 30  0001 C CNN
F 2 "~" H 7500 4000 60  0000 C CNN
F 3 "~" H 7500 4000 60  0000 C CNN
	1    7500 4000
	0    1    1    0   
$EndComp
Wire Wire Line
	7350 4100 7500 4100
Wire Wire Line
	7350 4000 7500 4000
$Comp
L TP_1 TP3
U 1 1
P 7500 3500
F 0 "TP3" V 7500 3650 40  0000 L CNN
F 1 "TP_1" H 7570 3525 30  0001 C CNN
F 2 "~" H 7500 3500 60  0000 C CNN
F 3 "~" H 7500 3500 60  0000 C CNN
	1    7500 3500
	0    1    1    0   
$EndComp
$Comp
L TP_1 TP4
U 1 1
P 7500 3400
F 0 "TP4" V 7500 3550 40  0000 L CNN
F 1 "TP_1" H 7570 3425 30  0001 C CNN
F 2 "~" H 7500 3400 60  0000 C CNN
F 3 "~" H 7500 3400 60  0000 C CNN
	1    7500 3400
	0    1    1    0   
$EndComp
$Comp
L TP_1 TP5
U 1 1
P 7500 3300
F 0 "TP5" V 7500 3450 40  0000 L CNN
F 1 "TP_1" H 7570 3325 30  0001 C CNN
F 2 "~" H 7500 3300 60  0000 C CNN
F 3 "~" H 7500 3300 60  0000 C CNN
	1    7500 3300
	0    1    1    0   
$EndComp
Wire Wire Line
	7350 3400 7500 3400
Wire Wire Line
	7350 3500 7500 3500
Text GLabel 5750 600  2    50   Input ~ 0
BATT_V
Text Notes 6100 650  0    50   ~ 0
SHT2
Text Notes 8700 4550 0    50   ~ 0
10-15PPM 8pF LOAD CAP\nAVX CX3225SB12000D0FFJCC\nNDK NX3225SA-12.000MHZ-STD-CSR-1
$Comp
L CX3225 X2
U 1 1
P 9100 4000
F 0 "X2" H 9000 4450 60  0000 C CNN
F 1 "12.000 MHz" H 9100 4350 60  0000 C CNN
F 2 "~" H 9100 4000 60  0000 C CNN
F 3 "~" H 9100 4000 60  0000 C CNN
	1    9100 4000
	1    0    0    -1  
$EndComp
Wire Wire Line
	8800 3900 8800 3700
Connection ~ 8800 3700
Wire Wire Line
	9400 4100 9400 4300
Connection ~ 9400 4300
$Comp
L GND #PWR044
U 1 1
P 8750 4150
F 0 "#PWR044" H 8750 4150 30  0001 C CNN
F 1 "GND" H 8750 4080 30  0000 C CNN
F 2 "" H 8750 4150 60  0000 C CNN
F 3 "" H 8750 4150 60  0000 C CNN
	1    8750 4150
	1    0    0    -1  
$EndComp
$Comp
L GND #PWR045
U 1 1
P 9500 3950
F 0 "#PWR045" H 9500 3950 30  0001 C CNN
F 1 "GND" H 9500 3880 30  0000 C CNN
F 2 "" H 9500 3950 60  0000 C CNN
F 3 "" H 9500 3950 60  0000 C CNN
	1    9500 3950
	1    0    0    -1  
$EndComp
Wire Wire Line
	9500 3950 9500 3900
Wire Wire Line
	9500 3900 9400 3900
Wire Wire Line
	8800 4100 8750 4100
Wire Wire Line
	8750 4100 8750 4150
Text Notes 8650 1700 0    50   ~ 0
20PPM 12.5pF LOAD CAP\nTXC 9HT7-32.768KDZF-T\nCITIZEN CM13032768DZFT\nSEIKO SSPT7F-12.5PF20-R
$Comp
L XTAL_4-SMD X1
U 1 1
P 9100 2500
F 0 "X1" H 8900 2950 60  0000 C CNN
F 1 "32.768 KHz" H 9100 2850 60  0000 C CNN
F 2 "~" H 9100 2600 60  0000 C CNN
F 3 "~" H 9100 2600 60  0000 C CNN
	1    9100 2500
	1    0    0    -1  
$EndComp
NoConn ~ 9400 2600
NoConn ~ 8800 2600
Wire Wire Line
	9400 2400 9500 2400
Wire Wire Line
	8700 2400 8800 2400
Wire Wire Line
	5850 6650 8700 6650
Text GLabel 4850 600  2    50   Input ~ 0
KEY_DOT
Text GLabel 4200 600  0    50   Input ~ 0
KEY_DSH
Text Notes 4450 600  0    50   ~ 0
SHT2
Wire Wire Line
	4450 600  4200 600 
Wire Wire Line
	4950 1700 4950 1100
Wire Wire Line
	4950 1100 5550 1100
Wire Wire Line
	5550 1100 5550 600 
Wire Wire Line
	5550 600  5750 600 
Wire Wire Line
	4650 600  4850 600 
Wire Wire Line
	9500 2400 9500 2200
Connection ~ 9500 2200
Wire Wire Line
	8700 2400 8700 2800
Connection ~ 8700 2800
Wire Wire Line
	7500 3300 7350 3300
Wire Wire Line
	7350 2900 8450 2900
Wire Wire Line
	8450 2900 8450 3000
Wire Wire Line
	8450 3000 9100 3000
Wire Wire Line
	7350 3000 8350 3000
Wire Wire Line
	8350 3000 8350 3100
Wire Wire Line
	8350 3100 9100 3100
Wire Wire Line
	7350 3100 8250 3100
Wire Wire Line
	8250 3100 8250 3200
Wire Wire Line
	8250 3200 9100 3200
Wire Wire Line
	7350 3200 8150 3200
Wire Wire Line
	8150 3200 8150 3300
Wire Wire Line
	8150 3300 9100 3300
$EndSCHEMATC
